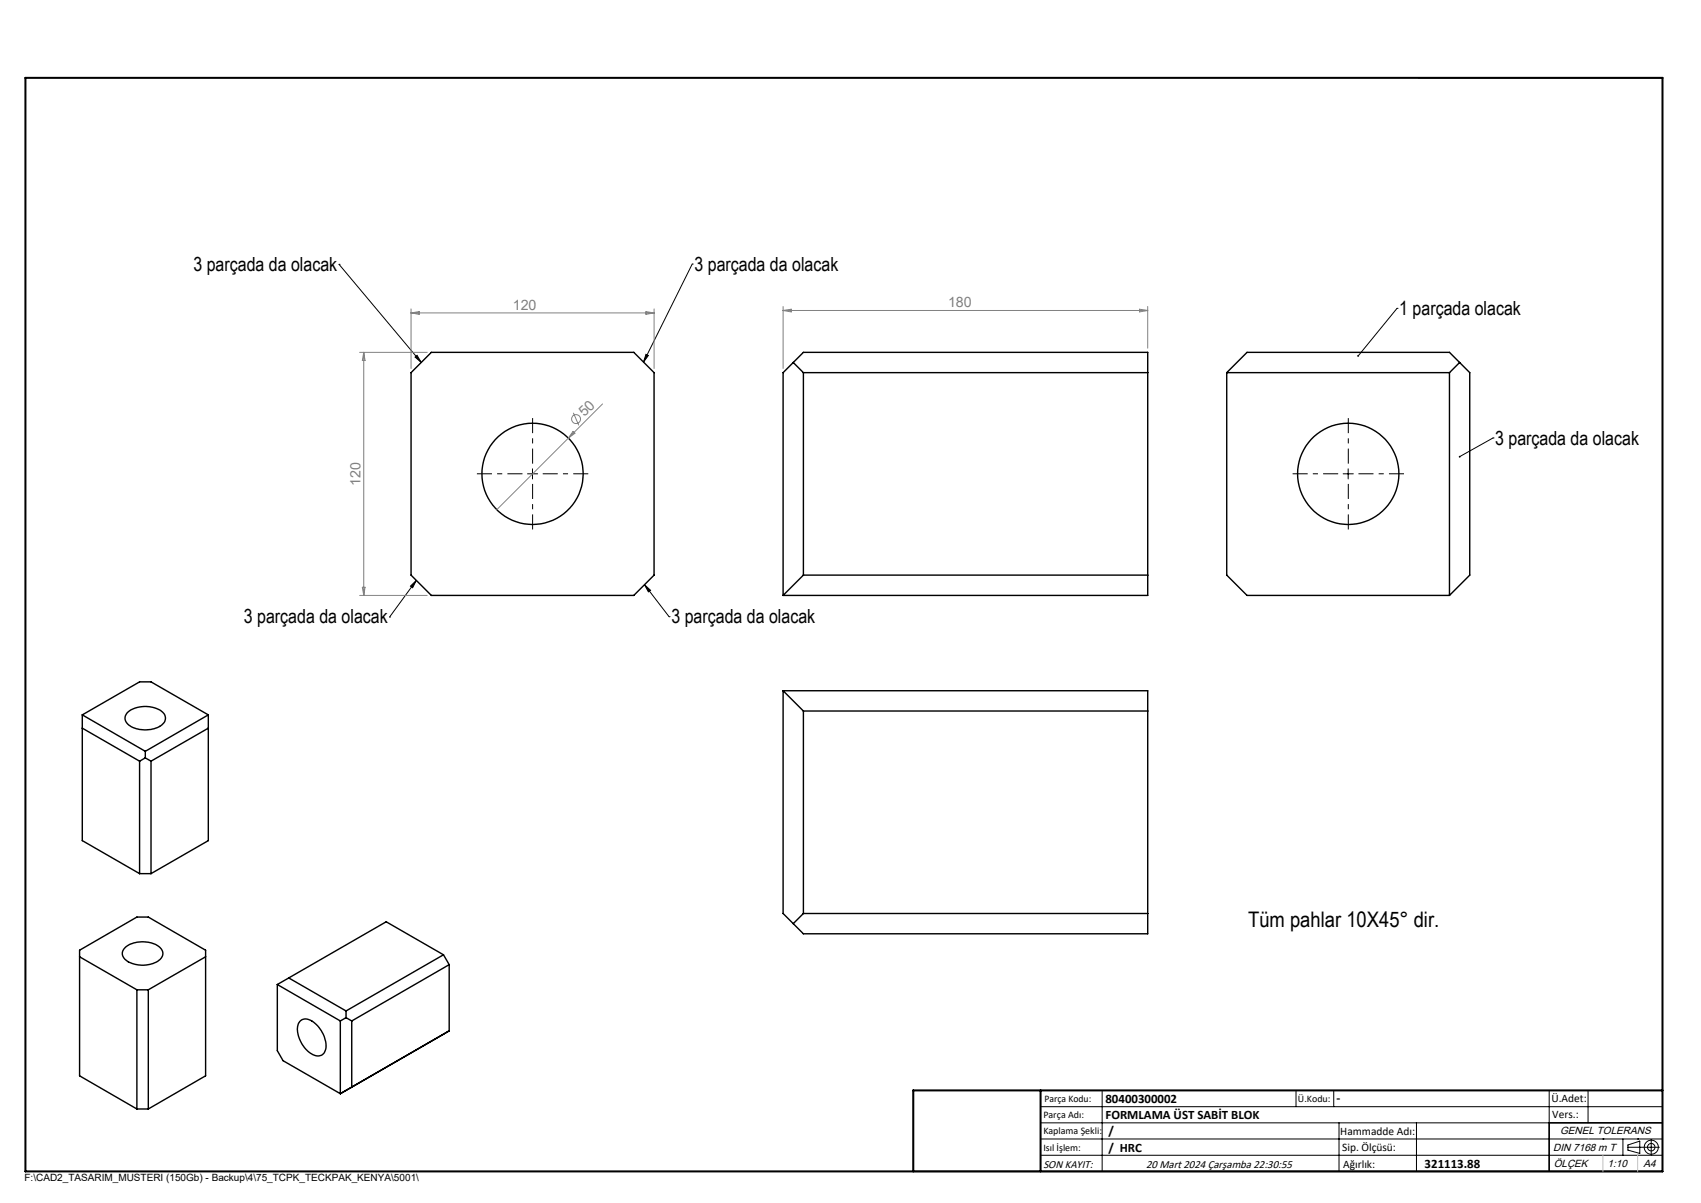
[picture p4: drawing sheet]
<svg xmlns="http://www.w3.org/2000/svg" width="420mm" height="297mm" viewBox="0 0 420 297" stroke-linecap="round" stroke-linejoin="round" font-family="sans-serif">
<g fill="none" stroke="#000" stroke-width=".35">
<path d="M101.5 92l5-5h50l5 5v50l-5 5h-50l-5-5zM193.4 92l5-5h85v60h-90zM195.9 89.5l2.5 2.5M198.4 92v50M198.4 92h85M302.9 92l5-5h50l5 5v50l-5 5M302.9 92v50l5 5h50M302.9 92h55M357.9 92v55M360.4 89.5l-2.5 2.5M198.4 142l-5 5M198.4 142h85"/>
<path d="M20.3 176.5v31l14.2 8.2M20.3 176.5l15.6 9M20.3 179.8l14.2 8.1M20.3 176.5l14.2-8.2h2.8l14.1 8.2M31.4 176a6.9 6.9 0 0 1 9.1 .2 2.25 2.25 0 0 1-1.4 3.3 7.3 7.3 0 0 1-7.7-.9 1.86 1.86 0 0 1 0-2.6zM51.4 179.8l-14.1 8.1M51.4 176.5l-15.5 9M51.4 176.5v31l-14.1 8.2M193.4 170.5h90v60h-85l-5-5zM193.4 170.5l5 5M198.4 175.5v50M198.4 175.5h85"/>
<path d="M34.5 187.9v27.8M35.9 187.1l-1.4 .8M35.9 187.1l1.4 .8M35.9 185.5v1.6M37.3 187.9v27.8M34.5 215.7h2.8M19.6 236.2l14.2 8.2M30.9 233.9a7.1 7.1 0 0 1 8.8 .2 2.05 2.05 0 0 1-1 3.4 7.3 7.3 0 0 1-8-.8 1.85 1.85 0 0 1 .2-2.8zM50.8 236.2l-14.2 8.2M109.5 235.7l1.4 2.5M109.5 235.7l-24.1 13.9M109.5 235.7l-14.1-8.1-24.1 13.8"/>
<path d="M110.9 238.2l-24 13.9M110.9 238.2v16.3M198.4 225.5l-2.5 2.5M198.4 225.5h85M33.8 244.4v29.4M33.8 244.4h2.8M36.6 244.4v29.4M68.5 243.1l15.5 9M68.5 243.1v16.3l1.4 2.5 14.1 8.1M71.3 241.4l14.1 8.2M71.3 241.4l-2.8 1.7M74 252.2a2.44 2.44 0 0 1 3.5 .2 7.1 7.1 0 0 1 2.8 7 2.06 2.06 0 0 1-3.3 .8 7.3 7.3 0 0 1-3.4-7.3z"/>
<path d="M84 252.1v17.9M85.4 251.2l-1.4 .9M85.4 251.2l1.5 .9M85.4 249.6v1.6M86.9 252.1v16.3l24-13.9M110.9 254.5l-26.9 15.5M33.8 273.8h2.8M33.8 273.8l-14.2-8.2v-31l14.2-8.2h2.8l14.2 8.2v31l-14.2 8.2M410.5 277.2h-28v12M225.5 289.2h185"/>
<circle cx="131.5" cy="117" r="12.5"/>
<circle cx="332.9" cy="117" r="12.5"/>
</g>
<g fill="none" stroke="#808080" stroke-width=".25">
<path d="M101.5 76.3v14.7M101.5 77.3h60M101.5 77.3l2-.4v.7zM159.5 76.9l2 .4-2 .3zM161.5 76.3v14.7M193.4 75.7v15.3M193.4 76.7h90M193.4 76.7l2-.4v.7zM281.4 76.3l2 .4-2 .3zM283.4 75.7v10.3M88.8 87h16.7M89.8 87v60"/>
<path d="M89.8 87l.3 2h-.6zM148.8 99.7l-26.1 26.1M141.5 106.5l.5 .5-1.7 1.2zM141.6 101.9l1.3 3.1M88.8 147h16.7M89.5 145h.6l-.3 2z"/>
<circle cx="142.2" cy="103.5" r="1.11"/>
</g>
<g fill="none" stroke="#000" stroke-width=".25">
<path d="M350.2 19.2h60.3v12.6M83.7 65.3h.1M83.7 65.3l20.3 24.2M170.9 65.2h.1M170.9 65.2l-12 24.2M344.9 76.1h.1M344.9 76.1l-9.5 11.8M102.5 88.2l.5-.5 1 1.8zM159.5 87.5l.6 .3-1.2 1.6zM130.2 117h2.6M131.5 115.7v2.5M331.6 117h2.6"/>
<path d="M332.9 115.7v2.5M368.7 108.1h.1M368.7 108.1l-8.3 4.6M96.2 152.3h.1M101.4 144.7l1.4-1.4-.9 1.8zM102.8 143.3l-6.6 9M159.1 144.4l1.5 1.3-.5 .4zM159.1 144.4l6.1 7.9M165.2 152.3h.1M256.9 273.2h153.6M256.9 277.2h153.6M272.1 269.2v20"/>
<path d="M320 269.2v4M329.3 269.2v4M330.6 277.2v12M349.7 277.2v12M382.5 269.2v20M392.1 269.2v8M256.9 281.2h153.6M256.9 285.2h153.6M395.8 281.2h.1M400.7 281.2v4M402 283.2h7.7M402 282.7l2.9-1v3.1l-2.9-.9z"/>
<path d="M404.4 281.2h.1M407.7 281.3v3.8"/>
<circle cx="407.7" cy="283.2" r=".93"/>
<circle cx="407.7" cy="283.2" r="1.74"/>
</g>
<path d="M129 117h-11.2M131.5 114.5v-11.3M131.5 119.5v11.2M134 117h11.3M330.4 117h-11.2M332.9 114.5v-11.3M332.9 119.5v11.2M335.4 117h11.3" fill="none" stroke="#000" stroke-width=".25" stroke-dasharray="15.2 1.3 1.3 1.3" stroke-dashoffset="11.5" stroke-linecap="butt"/>
<path d="M6.3 19.2h404.2v270h-404.2zM256.9 269.2v20M410.5 269.2h-185v20" fill="none" stroke="#000" stroke-width=".5"/>
<path d="M392.1 281.2h.1M395.8 285.2v4M404.4 285.2v4" fill="none" stroke="#c0c0c0" stroke-width=".25"/>
<path d="M159.5 87.5l.6 .3-1.2 1.6zM101.4 144.7l1.4-1.4-.9 1.8zM102.5 88.2l.5-.5 1 1.8zM159.1 144.4l1.5 1.3-.5 .4zM360.3 112.6l-.1 .3 .2-.2-.2 .2a.23 .23 0 0 0 .3 .1 .23 .23 0 0 0 .1-.4 .23 .23 0 0 0-.3 0zM335.2 87.7l-.1 .3 .3-.1-.2 .1h.3v-.2z" fill="#000"/>
<text font-size="5.3" x="308.2" y="228.9">Tüm pahlar 10X45° dir.</text>
<g font-size="4.8">
<text x="47.8" y="66.9">3 parçada da olacak</text>
<text x="171.5" y="66.9">3 parçada da olacak</text>
<text x="345.5" y="77.8">1 parçada olacak</text>
<text x="369.2" y="109.8">3 parçada da olacak</text>
<text x="60.2" y="153.9">3 parçada da olacak</text>
<text x="165.8" y="153.9">3 parçada da olacak</text>
</g>
<g font-size="3.5" fill="#808080">
<text x="126.6" y="76.5">120</text>
<text x="234.1" y="75.9">180</text>
<text x="144.4" y="103" transform="rotate(-45 144.4 103)">50</text>
<text x="89" y="119.9" transform="rotate(-90 89 119.9)">120</text>
</g>
<g font-size="3.2">
<text x="272.9" y="272.3">80400300002</text>
<text x="330" y="272.2">-</text>
<text x="272.9" y="276.3">FORMLAMA ÜST SABİT BLOK</text>
<text x="273.7" y="280.3">/</text>
<text x="273.7" y="284.4">/ HRC</text>
<text x="351.8" y="288.3">321113.88</text>
</g>
<g font-size="2.8">
<text x="383" y="272.2">Ü.Adet:</text>
<text x="330.9" y="280.3">Hammadde Adı:</text>
<text x="383.3" y="276">Vers.:</text>
<text x="331.4" y="284.3">Sip. Ölçüsü:</text>
<text x="257.6" y="288.3">SON KAYIT:</text>
<text x="283" y="288.3">20 Mart 2024 Çarşamba 22:30:55</text>
<text x="331.6" y="288.3">Ağırlık:</text>
</g>
<g font-size="2.6">
<text x="385.2" y="279.9">GENEL TOLERANS</text>
<text x="383.5" y="284">DIN 7168 m T</text>
<text x="383.6" y="288.1">ÖLÇEK</text>
<text x="396.9" y="288.1">1:10</text>
<text x="405.8" y="288.1">A4</text>
</g>
<g font-size="2.5">
<text x="257.9" y="272">Parça Kodu:</text>
<text x="320.5" y="272">Ü.Kodu:</text>
<text x="257.6" y="280">Kaplama Şekli:</text>
<text x="257.6" y="276">Parça Adı:</text>
<text x="257.6" y="284.1">Isıl İşlem:</text>
<text x="6.1" y="291.6">F:\CAD2_TASARIM_MUSTERI (150Gb) - Backup\4\75_TCPK_TECKPAK_KENYA\5001\</text>
</g>
</svg>
